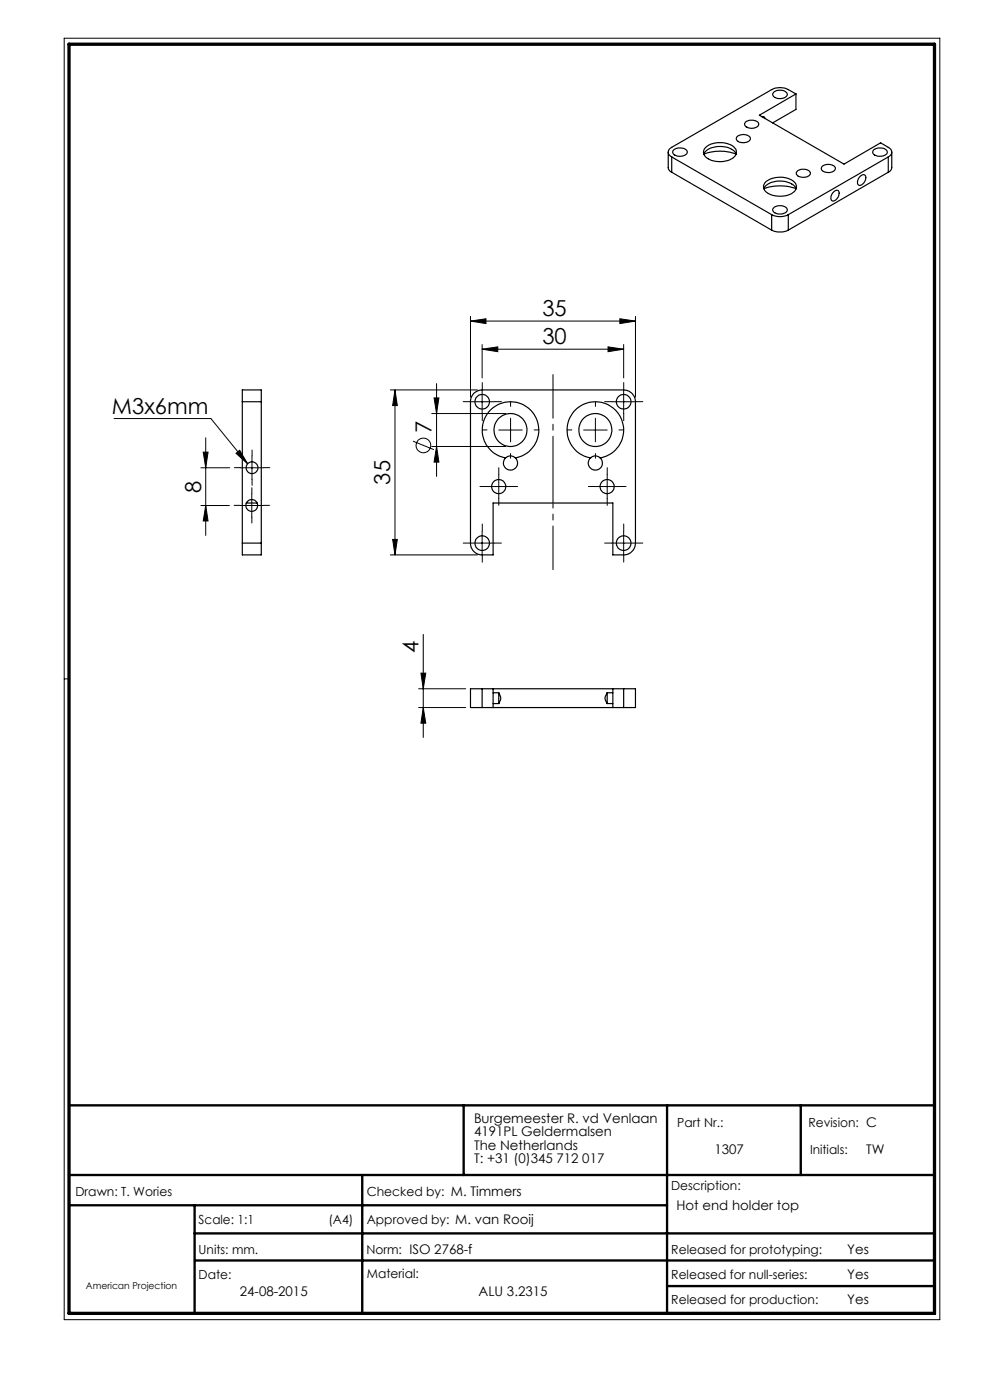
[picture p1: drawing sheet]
<svg xmlns="http://www.w3.org/2000/svg" width="210mm" height="297mm" viewBox="0 0 210 297" stroke-linecap="round" stroke-linejoin="round" font-family="sans-serif">
<g fill="none" stroke="#000" stroke-width=".21">
<path d="M13.6 8.1h185.8v271.9h-185.8zM99.8 68.1l3.3-.5v1zM99.8 67.1v17.1M99.8 68.1h35M102.3 74.1l3.3-.5v1zM102.3 73.1v7.1M102.3 74.1h30M129 73.6l3.3 .5-3.3 .5zM131.5 67.6l3.3 .5-3.3 .5zM132.3 73.1v7.1M134.8 67.1v17.1M24.2 88.8h20.5l7.8 9.6"/>
<path d="M42.6 99.2h6.1M43.1 95.9h1l-.5 3.3zM43.6 92.9v20.7M50.1 96.2l.7-.7 1.7 2.9zM50.9 99.2h5.1M53.4 96.7v5M82.8 82.7h18.5M83.8 82.7l.5 3.3h-1zM83.8 82.7v35M87.6 93.6l4.4 1.8M91.6 87.7h15.7M91.6 94.7h15.7"/>
<path d="M92.1 84.4h1l-.5 3.3zM92.6 94.7l.5 3.3h-1zM92.6 81.4v19.7M99.8 85.2h5M102.3 82.7v5M105.8 91.2h5M108.3 88.7v5M123.8 91.2h5M126.3 88.7v5M129.8 85.2h5M132.3 82.7v5M42.6 107.2h6"/>
<path d="M43.6 107.2l.5 3.3h-1zM50.9 107.2h5M53.4 104.7v5M82.8 117.7h18.5M83.3 114.4h1l-.5 3.3zM99.8 115.2h5M102.3 112.7v5M103.3 103.2h5M105.8 100.7v5M126.3 103.2h5M128.8 100.7v5M129.8 115.2h5"/>
<path d="M132.3 112.7v5M89.8 134.6v21.9M14.6 144h-1M88.8 146.1h10M88.8 150.1h10M89.3 142.8h1l-.5 3.3zM89.8 150.1l.5 3.3h-1z"/>
<circle cx="89.8" cy="94.5" r="1.55"/>
</g>
<path d="M14.6 234.5h183.6M98.4 234.5v14.8M141.5 234.5v44.1M169.9 234.5v14.8M14.6 249.3h183.6M14.6 255.7h126.9M41.3 255.7v22.9M76.8 249.3v29.3M41.3 261.7h156.9M41.4 267.4h156.8M141.5 272.8h56.7" fill="none" stroke="#000" stroke-width=".5"/>
<path d="M14.6 9.4h183.6v269.2h-183.6z" fill="none" stroke="#000" stroke-width=".7"/>
<g fill="none" stroke="#000" stroke-width=".21" stroke-dasharray="15.2 1.3 1.3 1.3">
<path d="M51 99.2h-1.3M53.5 96.7v-1.2M56 99.2h1.2M99.8 85.2h-1.5M102.3 82.7v-1.5M102.3 87.7v1.6M103.3 91.2h-1M104.8 85.2h1.6M108.3 86.2v-1M108.3 96.2v1M113.3 91.2h1M121.3 91.2h-1"/>
<path d="M126.3 86.2v-1M126.3 96.2v1M129.8 85.2h-1.5M131.3 91.2h1M132.3 82.7v-1.5M132.3 87.7v1.6M134.8 85.2h1.6M50.9 107.2h-1.2M53.4 104.7v-1.2M53.4 109.7v1.3M53.5 101.7v1.3M55.9 107.2h1.3"/>
<path d="M99.8 115.2h-1.5M102.3 112.7v-1.5M102.3 117.7v1.6M103.3 103.2h-1.5M104.8 115.2h1.6M105.8 100.7v-1.5M105.8 105.7v1.5M108.3 103.2h1.5M126.3 103.2h-1.5M128.8 100.7v-1.5M128.8 105.7v1.5M129.8 115.2h-1.5"/>
<path d="M131.3 103.2h1.5M132.3 112.7v-1.5M132.3 117.7v1.6M134.8 115.2h1.6"/>
</g>
<path d="M117.3 79.5v41.4" fill="none" stroke="#000" stroke-width=".21" stroke-dasharray="15.2 1.3 1.3 1.3" stroke-dashoffset="6"/>
<g fill="#000">
<path d="M50.1 96.2l.7-.7 1.7 2.9z"/>
<path d="M99.8 68.1l3.3-.5v1zM131.5 67.6l3.3 .5-3.3 .5zM102.3 74.1l3.3-.5v1zM129 73.6l3.3 .5-3.3 .5z"/>
<path d="M92.1 84.4h1l-.5 3.3zM92.6 94.7l.5 3.3h-1zM83.8 82.7l.5 3.3h-1zM83.3 114.4h1l-.5 3.3zM43.1 95.9h1l-.5 3.3zM43.6 107.2l.5 3.3h-1zM89.3 142.8h1l-.5 3.3zM89.8 150.1l.5 3.3h-1z"/>
</g>
<g fill="none" stroke="#000" stroke-width=".25">
<path d="M164.1 19.5a2.06 2.06 0 0 1 2.9 .4 1.24 1.24 0 0 1-1.6 1 1.1 1.1 0 0 1-1.4-1.1zM168.8 19.9l-1.6-.9a3.9 3.9 0 0 0-3.5 0l-21.2 12.3a1.07 1.07 0 0 0-.8 1 1.07 1.07 0 0 0 .8 1M168.8 19.9l-7.7 4.5 17.9 10.4 7.8-4.5 1.6 1a1.07 1.07 0 0 1 .8 1 1.07 1.07 0 0 1-.8 1M168.8 19.9v3.3l-4.9 2.9M141.7 32.3v3.3l.4 .7 .4 .2M142.5 33.3l21.2 12.2M142.5 36.5l21.2 12.3M142.5 33.3v3.2M142.9 31.8a2.1 2.1 0 0 1 2.9 .3 1.24 1.24 0 0 1-1.6 1.1 1.11 1.11 0 0 1-1.5-1.2zM149.3 32.7a9.6 9.6 0 0 1 6.9 0M149.3 32.7a4.4 4.4 0 0 1 5.1-1.4 2.79 2.79 0 0 1 1.7 1.4M149.7 31.3a4.9 4.9 0 0 1 6.2 .1 1.49 1.49 0 0 1-.9 2.4 5 5 0 0 1-5.5-.8 1.27 1.27 0 0 1 .2-1.7z"/>
<path d="M156.4 28.9a1.91 1.91 0 0 1 2.8 .4 1.67 1.67 0 0 1-2.4 .8 .7 .7 0 0 1-.6-.5 .7 .7 0 0 1 .2-.7zM158.2 25.9a1.91 1.91 0 0 1 2.7 .4 1.34 1.34 0 0 1-1.7 .9 .88 .88 0 0 1-1-.3 .88 .88 0 0 1 0-1zM161.6 24.8a.46 .46 0 0 1 .7 .3M162.3 39.5a4.9 4.9 0 0 1 6.4 .2l.2 .3a10.1 10.1 0 0 0-6.9 0zM162.4 38.6a4.9 4.9 0 0 1 6.4 .3 1.59 1.59 0 0 1-1.1 2.3 5.1 5.1 0 0 1-5.5-.8 1.35 1.35 0 0 1 .2-1.8zM169.2 36.3a1.91 1.91 0 0 1 2.7 .4 1.55 1.55 0 0 1-2.2 .8 .74 .74 0 0 1-.7-.4 .74 .74 0 0 1 .2-.8zM174.4 35.2a1.91 1.91 0 0 1 2.8 .5 1.59 1.59 0 0 1-2.4 .7 .69 .69 0 0 1-.5-.4 .69 .69 0 0 1 .1-.8zM182.6 37.3a.64 .64 0 0 1 .8-.2 .64 .64 0 0 1 .2 .9l-.2 .6a.83 .83 0 0 1-.6 .7 .83 .83 0 0 1-.9-.3 1.87 1.87 0 0 1 .7-1.7zM185.3 31.8a2.06 2.06 0 0 1 2.9 .3 1.19 1.19 0 0 1-1.6 1.1 1.11 1.11 0 0 1-1.4-1.2zM188.4 33.3l-21.2 12.2M188.4 33.3v3.2M188.4 36.5l-21.2 12.3"/>
<path d="M189.2 32.3v3.3l-.4 .7-.4 .2M163.7 48.8a4.2 4.2 0 0 0 3.5 0M163.7 45.5a3.9 3.9 0 0 0 3.5 0M163.7 45.5v3.3M164.1 44.1a2.02 2.02 0 0 1 2.9 .2 1.2 1.2 0 0 1-1.6 1.1 1.1 1.1 0 0 1-1.4-1.1zM167.2 45.5v3.3M176.9 40.6a.62 .62 0 0 1 .9-.2 .62 .62 0 0 1 .1 .9v.2a1.21 1.21 0 0 1-1.5 1 1.5 1.5 0 0 1 .5-1.9zM51.4 85.2v-2.5h4v2.5M51.4 85.2h4M51.4 85.2v30M55.4 85.2v30M100.4 83.6l.7-.6 1.2-.3h30a2.52 2.52 0 0 1 2.5 2.5v30a2.52 2.52 0 0 1-2.5 2.5h-2.3v-11h-25.4v11h-2.3a2.46 2.46 0 0 1-2.5-2.5v-30.3z"/>
<path d="M107.2 97.2a6 6 0 0 1-3.9-9.3 6 6 0 0 1 10 0 6 6 0 0 1-4 9.3M107.2 97.2a1.5 1.5 0 0 0 0 2.1 1.5 1.5 0 0 0 2.2 0 1.5 1.5 0 0 0-.1-2.1M107.2 97.2a1.49 1.49 0 0 1 2.1 0M125.3 97.2a6 6 0 0 1-4-9.3 6 6 0 0 1 10 0 6 6 0 0 1-4 9.3M125.3 97.2a1.49 1.49 0 0 0-.1 2.1 1.49 1.49 0 0 0 2.2 0 1.49 1.49 0 0 0-.1-2.1M125.3 97.2a1.45 1.45 0 0 1 2 0M51.4 115.2v2.5h4v-2.5M51.4 115.2h4M52.2 106.7h2.3M102.3 146.1h-2.5v4h2.5M102.3 150.1h30M102.3 146.1v4"/>
<path d="M102.3 146.1h30M104.6 146.1v4M104.6 149.3h1.2M104.6 147h1.2M105.8 147v2.3M105.8 147a1.76 1.76 0 0 1 0 2.3M128.8 147v2.3M128.8 147a1.66 1.66 0 0 0 0 2.3M128.8 149.3h1.2M128.8 147h1.2M130 146.1v4M132.3 146.1h2.5v4h-2.5"/>
<path d="M132.3 146.1v4"/>
<circle cx="53.5" cy="99.2" r="1.25"/>
<circle cx="102.3" cy="85.2" r="1.55"/>
<circle cx="108.3" cy="91.2" r="3.5"/>
<circle cx="126.3" cy="91.2" r="3.5"/>
<circle cx="132.3" cy="85.2" r="1.55"/>
<circle cx="53.4" cy="107.2" r="1.26"/>
<circle cx="102.3" cy="115.2" r="1.55"/>
<circle cx="105.8" cy="103.2" r="1.5"/>
<circle cx="128.8" cy="103.2" r="1.5"/>
<circle cx="132.3" cy="115.2" r="1.55"/>
</g>
<g font-size="4.7">
<text x="115.1" y="67.1">35</text>
<text x="115.1" y="73.1">30</text>
<text x="23.8" y="87.7">M3x6mm</text>
<text x="91.5" y="91.9" transform="rotate(-90 91.5 91.9)">7</text>
<text x="42.6" y="104.5" transform="rotate(-90 42.6 104.5)">8</text>
<text x="82.8" y="102.8" transform="rotate(-90 82.8 102.8)">35</text>
<text x="88.8" y="138.5" transform="rotate(-90 88.8 138.5)">4</text>
</g>
<g font-size="2.8">
<text x="100.5" y="238.2">Burgemeester R. vd Venlaan</text>
<text x="100.5" y="241.1">4191PL Geldermalsen</text>
<text x="100.5" y="243.9">The Netherlands</text>
<text x="151.5" y="244.7">1307</text>
<text x="183.8" y="244.8">TW</text>
<text x="100.5" y="246.7">T: +31 (0)345 712 017</text>
<text x="143.5" y="256.7">Hot end holder top</text>
<text x="179.7" y="266">Yes</text>
<text x="50.9" y="275">24-08-2015</text>
<text x="101.5" y="275">ALU 3.2315</text>
<text x="179.7" y="271.4">Yes</text>
<text x="179.7" y="276.6">Yes</text>
</g>
<g font-size="2.7">
<text x="143.7" y="239.1">Part Nr.:</text>
<text x="171.5" y="239.1">Revision: C</text>
<text x="171.8" y="244.8">Initials:</text>
<text x="16" y="253.7">Drawn: T. Wories</text>
<text x="77.8" y="253.7">Checked by: M. Timmers</text>
<text x="142.4" y="252.5">Description:</text>
<text x="42.1" y="259.7">Scale: 1:1</text>
<text x="69.7" y="259.7">(A4)</text>
<text x="77.8" y="259.7">Approved by: M. van Rooij</text>
<text x="42.1" y="266">Units: mm.</text>
<text x="77.7" y="266">Norm: ISO 2768-f</text>
<text x="142.4" y="266">Released for prototyping:</text>
<text x="42.1" y="271.3">Date:</text>
<text x="77.8" y="271">Material:</text>
<text x="142.4" y="271.3">Released for null-series:</text>
<text x="142.4" y="276.6">Released for production:</text>
</g>
<text font-size="2" x="18.2" y="273.4">American Projection</text>
</svg>
